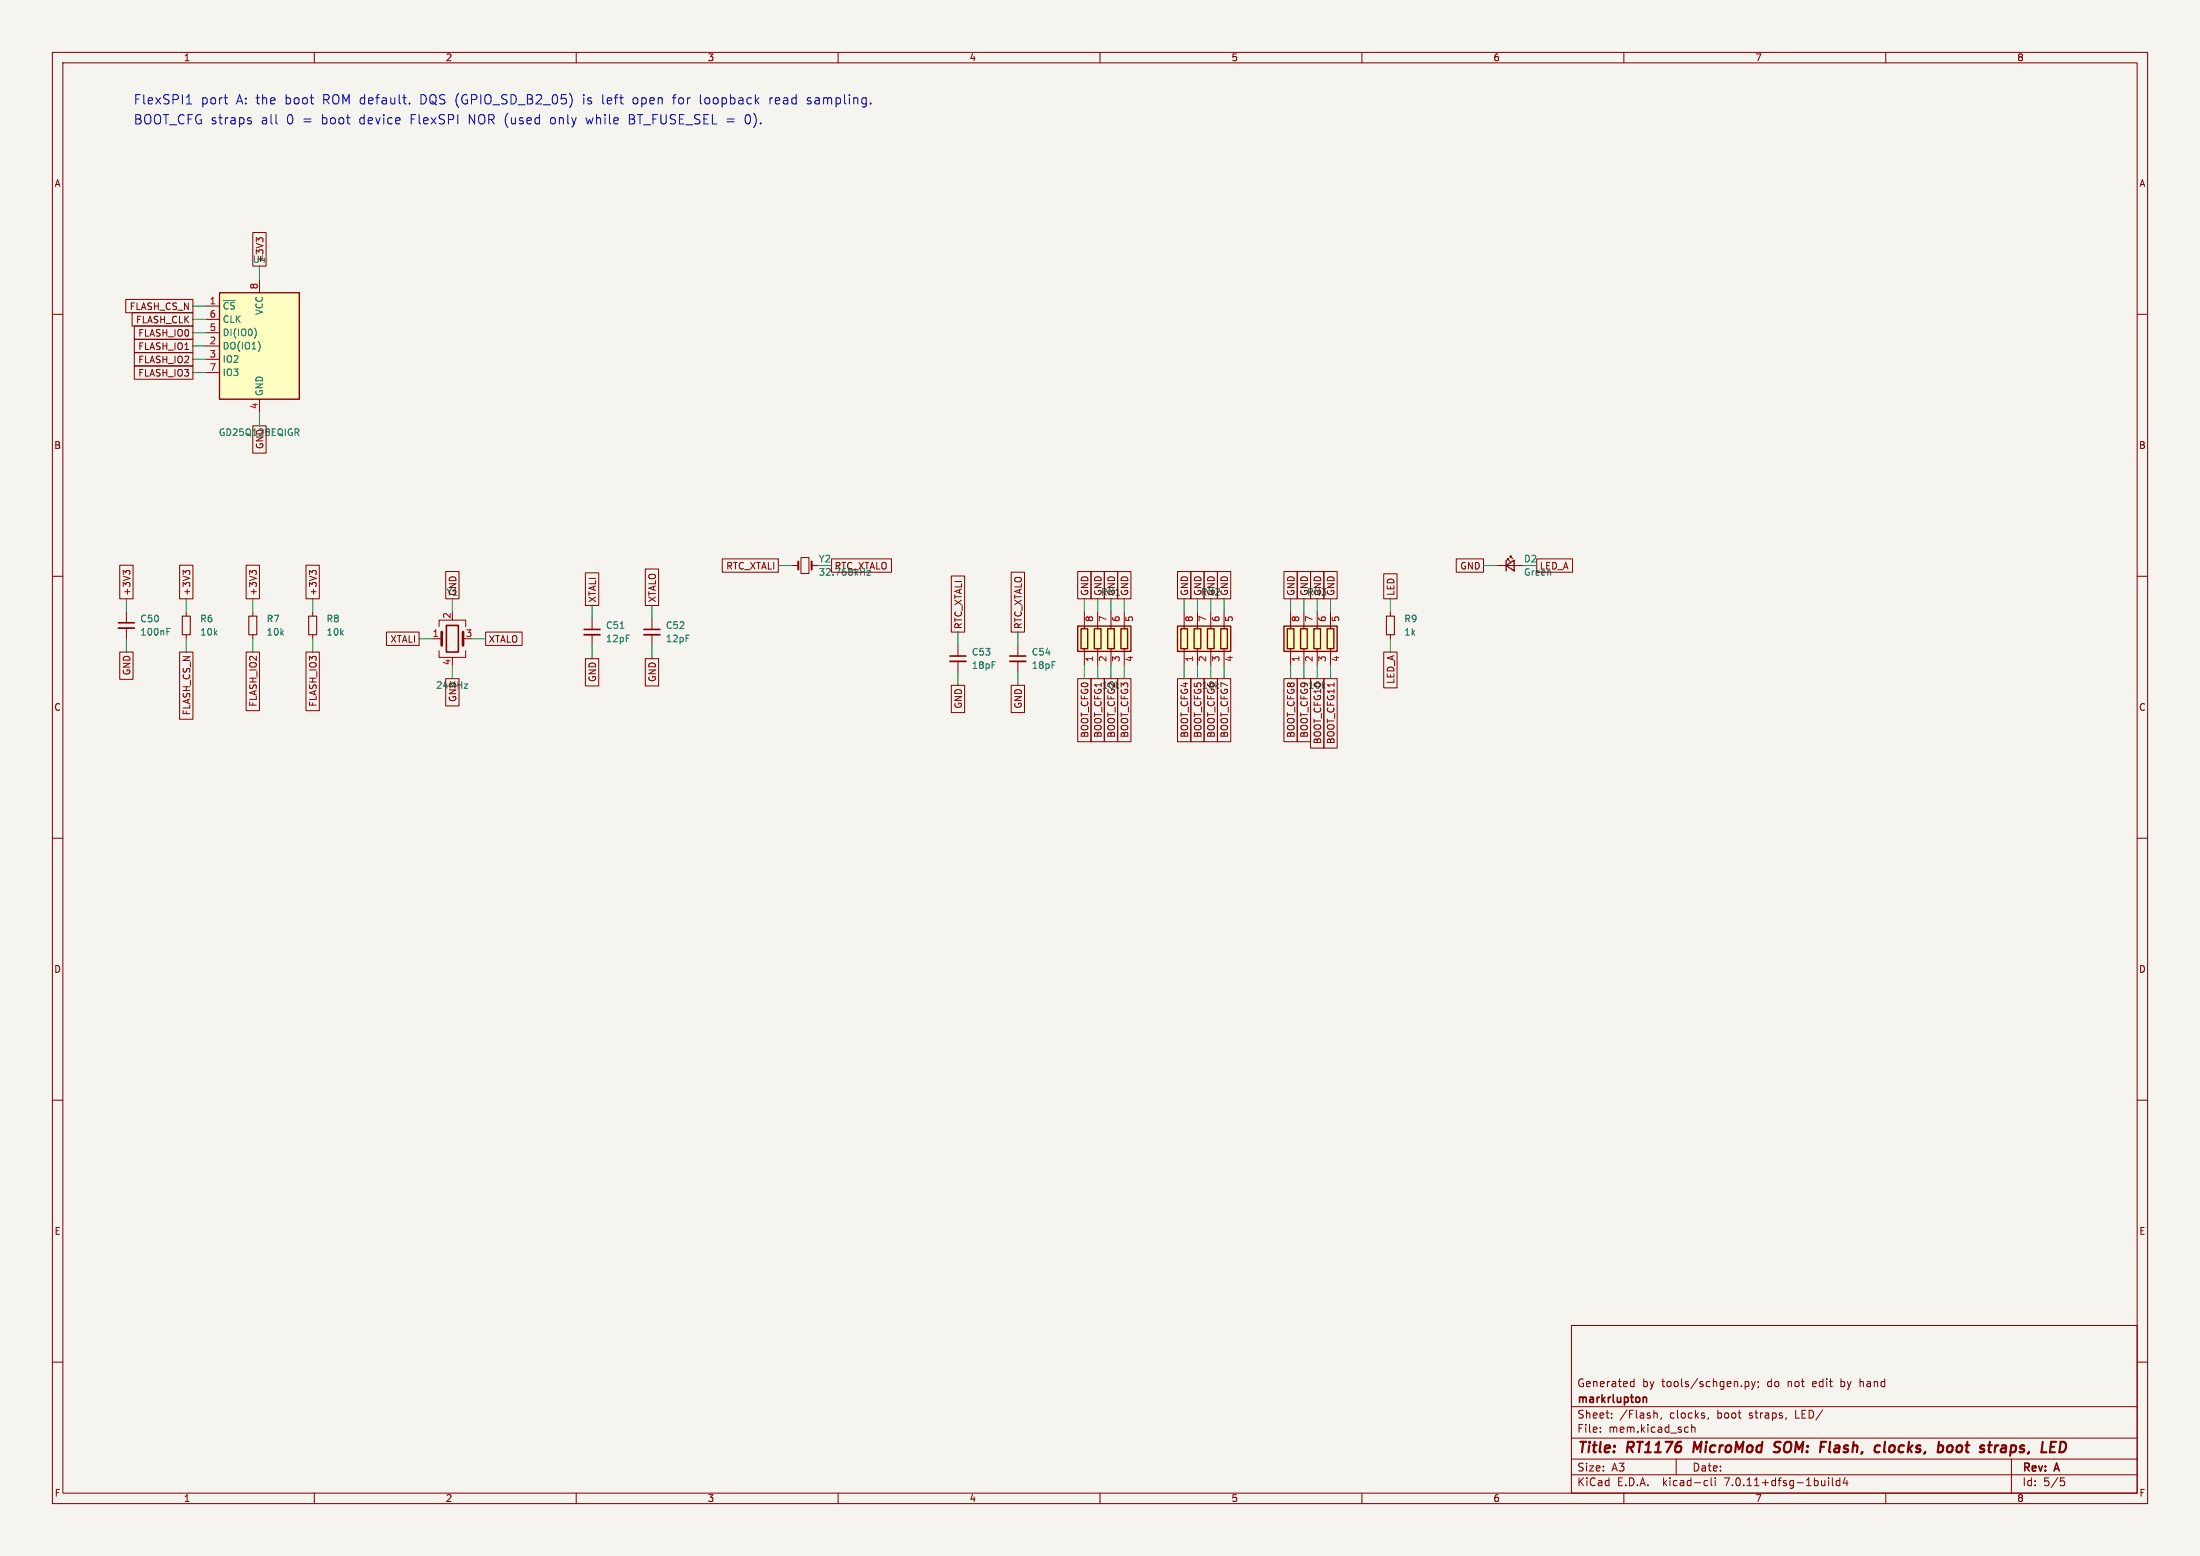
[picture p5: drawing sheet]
(kicad_sch (version 20230121) (generator eeschema)
 (paper "A3")
 (title_block (title "RT1176 MicroMod SOM: Flash, clocks, boot straps, LED") (rev "A") (company "markrlupton") (comment 1 "Generated by tools/schgen.py; do not edit by hand"))
 (lib_symbols
   (symbol "Device:C_Small" (pin_numbers hide) (pin_names (offset 0.254) hide) (in_bom yes) (on_board yes)
   (property "Reference" "C" (at 0.254 1.778 0) (effects (font (size 1.27 1.27)) (justify left)))
   (property "Value" "C_Small" (at 0.254 -2.032 0) (effects (font (size 1.27 1.27)) (justify left)))
   (property "Footprint" "" (at 0 0 0) (effects (font (size 1.27 1.27)) hide))
   (property "Datasheet" "~" (at 0 0 0) (effects (font (size 1.27 1.27)) hide))
   (symbol "C_Small_0_1"
    (polyline (pts (xy -1.524 -0.508) (xy 1.524 -0.508)) (stroke (width 0.3302) (type default)) (fill (type none)))
    (polyline (pts (xy -1.524 0.508) (xy 1.524 0.508)) (stroke (width 0.3048) (type default)) (fill (type none))))
   (symbol "C_Small_1_1"
    (pin passive line (at 0 2.54 270) (length 2.032) (name "~" (effects (font (size 1.27 1.27)))) (number "1" (effects (font (size 1.27 1.27)))))
    (pin passive line (at 0 -2.54 90) (length 2.032) (name "~" (effects (font (size 1.27 1.27)))) (number "2" (effects (font (size 1.27 1.27)))))))
   (symbol "Device:Crystal_GND24" (pin_names (offset 1.016) hide) (in_bom yes) (on_board yes)
   (property "Reference" "Y" (at 3.175 5.08 0) (effects (font (size 1.27 1.27)) (justify left)))
   (property "Value" "Crystal_GND24" (at 3.175 3.175 0) (effects (font (size 1.27 1.27)) (justify left)))
   (property "Footprint" "" (at 0 0 0) (effects (font (size 1.27 1.27)) hide))
   (property "Datasheet" "~" (at 0 0 0) (effects (font (size 1.27 1.27)) hide))
   (symbol "Crystal_GND24_0_1"
    (rectangle (start -1.143 2.54) (end 1.143 -2.54) (stroke (width 0.3048) (type default)) (fill (type none)))
    (polyline (pts (xy -2.54 0) (xy -2.032 0)) (stroke (width 0) (type default)) (fill (type none)))
    (polyline (pts (xy -2.032 -1.27) (xy -2.032 1.27)) (stroke (width 0.508) (type default)) (fill (type none)))
    (polyline (pts (xy 0 -3.81) (xy 0 -3.556)) (stroke (width 0) (type default)) (fill (type none)))
    (polyline (pts (xy 0 3.556) (xy 0 3.81)) (stroke (width 0) (type default)) (fill (type none)))
    (polyline (pts (xy 2.032 -1.27) (xy 2.032 1.27)) (stroke (width 0.508) (type default)) (fill (type none)))
    (polyline (pts (xy 2.032 0) (xy 2.54 0)) (stroke (width 0) (type default)) (fill (type none)))
    (polyline (pts (xy -2.54 -2.286) (xy -2.54 -3.556) (xy 2.54 -3.556) (xy 2.54 -2.286)) (stroke (width 0) (type default)) (fill (type none)))
    (polyline (pts (xy -2.54 2.286) (xy -2.54 3.556) (xy 2.54 3.556) (xy 2.54 2.286)) (stroke (width 0) (type default)) (fill (type none))))
   (symbol "Crystal_GND24_1_1"
    (pin passive line (at -3.81 0 0) (length 1.27) (name "1" (effects (font (size 1.27 1.27)))) (number "1" (effects (font (size 1.27 1.27)))))
    (pin passive line (at 0 5.08 270) (length 1.27) (name "2" (effects (font (size 1.27 1.27)))) (number "2" (effects (font (size 1.27 1.27)))))
    (pin passive line (at 3.81 0 180) (length 1.27) (name "3" (effects (font (size 1.27 1.27)))) (number "3" (effects (font (size 1.27 1.27)))))
    (pin passive line (at 0 -5.08 90) (length 1.27) (name "4" (effects (font (size 1.27 1.27)))) (number "4" (effects (font (size 1.27 1.27)))))))
   (symbol "Device:Crystal_Small" (pin_numbers hide) (pin_names (offset 1.016) hide) (in_bom yes) (on_board yes)
   (property "Reference" "Y" (at 0 2.54 0) (effects (font (size 1.27 1.27))))
   (property "Value" "Crystal_Small" (at 0 -2.54 0) (effects (font (size 1.27 1.27))))
   (property "Footprint" "" (at 0 0 0) (effects (font (size 1.27 1.27)) hide))
   (property "Datasheet" "~" (at 0 0 0) (effects (font (size 1.27 1.27)) hide))
   (symbol "Crystal_Small_0_1"
    (rectangle (start -0.762 -1.524) (end 0.762 1.524) (stroke (width 0) (type default)) (fill (type none)))
    (polyline (pts (xy -1.27 -0.762) (xy -1.27 0.762)) (stroke (width 0.381) (type default)) (fill (type none)))
    (polyline (pts (xy 1.27 -0.762) (xy 1.27 0.762)) (stroke (width 0.381) (type default)) (fill (type none))))
   (symbol "Crystal_Small_1_1"
    (pin passive line (at -2.54 0 0) (length 1.27) (name "1" (effects (font (size 1.27 1.27)))) (number "1" (effects (font (size 1.27 1.27)))))
    (pin passive line (at 2.54 0 180) (length 1.27) (name "2" (effects (font (size 1.27 1.27)))) (number "2" (effects (font (size 1.27 1.27)))))))
   (symbol "Device:LED_Small" (pin_numbers hide) (pin_names (offset 0.254) hide) (in_bom yes) (on_board yes)
   (property "Reference" "D" (at -1.27 3.175 0) (effects (font (size 1.27 1.27)) (justify left)))
   (property "Value" "LED_Small" (at -4.445 -2.54 0) (effects (font (size 1.27 1.27)) (justify left)))
   (property "Footprint" "" (at 0 0 90) (effects (font (size 1.27 1.27)) hide))
   (property "Datasheet" "~" (at 0 0 90) (effects (font (size 1.27 1.27)) hide))
   (symbol "LED_Small_0_1"
    (polyline (pts (xy -0.762 -1.016) (xy -0.762 1.016)) (stroke (width 0.254) (type default)) (fill (type none)))
    (polyline (pts (xy 1.016 0) (xy -0.762 0)) (stroke (width 0) (type default)) (fill (type none)))
    (polyline (pts (xy 0.762 -1.016) (xy -0.762 0) (xy 0.762 1.016) (xy 0.762 -1.016)) (stroke (width 0.254) (type default)) (fill (type none)))
    (polyline (pts (xy 0 0.762) (xy -0.508 1.27) (xy -0.254 1.27) (xy -0.508 1.27) (xy -0.508 1.016)) (stroke (width 0) (type default)) (fill (type none)))
    (polyline (pts (xy 0.508 1.27) (xy 0 1.778) (xy 0.254 1.778) (xy 0 1.778) (xy 0 1.524)) (stroke (width 0) (type default)) (fill (type none))))
   (symbol "LED_Small_1_1"
    (pin passive line (at -2.54 0 0) (length 1.778) (name "K" (effects (font (size 1.27 1.27)))) (number "1" (effects (font (size 1.27 1.27)))))
    (pin passive line (at 2.54 0 180) (length 1.778) (name "A" (effects (font (size 1.27 1.27)))) (number "2" (effects (font (size 1.27 1.27)))))))
   (symbol "Device:R_Pack04" (pin_names (offset 0) hide) (in_bom yes) (on_board yes)
   (property "Reference" "RN" (at -7.62 0 90) (effects (font (size 1.27 1.27))))
   (property "Value" "R_Pack04" (at 5.08 0 90) (effects (font (size 1.27 1.27))))
   (property "Footprint" "" (at 6.985 0 90) (effects (font (size 1.27 1.27)) hide))
   (property "Datasheet" "~" (at 0 0 0) (effects (font (size 1.27 1.27)) hide))
   (symbol "R_Pack04_0_1"
    (rectangle (start -6.35 -2.413) (end 3.81 2.413) (stroke (width 0.254) (type default)) (fill (type background)))
    (rectangle (start -5.715 1.905) (end -4.445 -1.905) (stroke (width 0.254) (type default)) (fill (type none)))
    (rectangle (start -3.175 1.905) (end -1.905 -1.905) (stroke (width 0.254) (type default)) (fill (type none)))
    (rectangle (start -0.635 1.905) (end 0.635 -1.905) (stroke (width 0.254) (type default)) (fill (type none)))
    (polyline (pts (xy -5.08 -2.54) (xy -5.08 -1.905)) (stroke (width 0) (type default)) (fill (type none)))
    (polyline (pts (xy -5.08 1.905) (xy -5.08 2.54)) (stroke (width 0) (type default)) (fill (type none)))
    (polyline (pts (xy -2.54 -2.54) (xy -2.54 -1.905)) (stroke (width 0) (type default)) (fill (type none)))
    (polyline (pts (xy -2.54 1.905) (xy -2.54 2.54)) (stroke (width 0) (type default)) (fill (type none)))
    (polyline (pts (xy 0 -2.54) (xy 0 -1.905)) (stroke (width 0) (type default)) (fill (type none)))
    (polyline (pts (xy 0 1.905) (xy 0 2.54)) (stroke (width 0) (type default)) (fill (type none)))
    (polyline (pts (xy 2.54 -2.54) (xy 2.54 -1.905)) (stroke (width 0) (type default)) (fill (type none)))
    (polyline (pts (xy 2.54 1.905) (xy 2.54 2.54)) (stroke (width 0) (type default)) (fill (type none)))
    (rectangle (start 1.905 1.905) (end 3.175 -1.905) (stroke (width 0.254) (type default)) (fill (type none))))
   (symbol "R_Pack04_1_1"
    (pin passive line (at -5.08 -5.08 90) (length 2.54) (name "R1.1" (effects (font (size 1.27 1.27)))) (number "1" (effects (font (size 1.27 1.27)))))
    (pin passive line (at -2.54 -5.08 90) (length 2.54) (name "R2.1" (effects (font (size 1.27 1.27)))) (number "2" (effects (font (size 1.27 1.27)))))
    (pin passive line (at 0 -5.08 90) (length 2.54) (name "R3.1" (effects (font (size 1.27 1.27)))) (number "3" (effects (font (size 1.27 1.27)))))
    (pin passive line (at 2.54 -5.08 90) (length 2.54) (name "R4.1" (effects (font (size 1.27 1.27)))) (number "4" (effects (font (size 1.27 1.27)))))
    (pin passive line (at 2.54 5.08 270) (length 2.54) (name "R4.2" (effects (font (size 1.27 1.27)))) (number "5" (effects (font (size 1.27 1.27)))))
    (pin passive line (at 0 5.08 270) (length 2.54) (name "R3.2" (effects (font (size 1.27 1.27)))) (number "6" (effects (font (size 1.27 1.27)))))
    (pin passive line (at -2.54 5.08 270) (length 2.54) (name "R2.2" (effects (font (size 1.27 1.27)))) (number "7" (effects (font (size 1.27 1.27)))))
    (pin passive line (at -5.08 5.08 270) (length 2.54) (name "R1.2" (effects (font (size 1.27 1.27)))) (number "8" (effects (font (size 1.27 1.27)))))))
   (symbol "Device:R_Small" (pin_numbers hide) (pin_names (offset 0.254) hide) (in_bom yes) (on_board yes)
   (property "Reference" "R" (at 0.762 0.508 0) (effects (font (size 1.27 1.27)) (justify left)))
   (property "Value" "R_Small" (at 0.762 -1.016 0) (effects (font (size 1.27 1.27)) (justify left)))
   (property "Footprint" "" (at 0 0 0) (effects (font (size 1.27 1.27)) hide))
   (property "Datasheet" "~" (at 0 0 0) (effects (font (size 1.27 1.27)) hide))
   (symbol "R_Small_0_1"
    (rectangle (start -0.762 1.778) (end 0.762 -1.778) (stroke (width 0.2032) (type default)) (fill (type none))))
   (symbol "R_Small_1_1"
    (pin passive line (at 0 2.54 270) (length 0.762) (name "~" (effects (font (size 1.27 1.27)))) (number "1" (effects (font (size 1.27 1.27)))))
    (pin passive line (at 0 -2.54 90) (length 0.762) (name "~" (effects (font (size 1.27 1.27)))) (number "2" (effects (font (size 1.27 1.27)))))))
   (symbol "Memory_Flash:W25Q32JVSS" (in_bom yes) (on_board yes)
   (property "Reference" "U" (at -6.35 11.43 0) (effects (font (size 1.27 1.27))))
   (property "Value" "W25Q32JVSS" (at 7.62 11.43 0) (effects (font (size 1.27 1.27))))
   (property "Footprint" "Package_SO:SOIC-8_5.23x5.23mm_P1.27mm" (at 0 0 0) (effects (font (size 1.27 1.27)) hide))
   (property "Datasheet" "http://www.winbond.com/resource-files/w25q32jv%20revg%2003272018%20plus.pdf" (at 0 0 0) (effects (font (size 1.27 1.27)) hide))
   (symbol "W25Q32JVSS_0_1"
    (rectangle (start -7.62 10.16) (end 7.62 -10.16) (stroke (width 0.254) (type default)) (fill (type background))))
   (symbol "W25Q32JVSS_1_1"
    (pin input line (at -10.16 7.62 0) (length 2.54) (name "~{CS}" (effects (font (size 1.27 1.27)))) (number "1" (effects (font (size 1.27 1.27)))))
    (pin bidirectional line (at -10.16 0 0) (length 2.54) (name "DO(IO1)" (effects (font (size 1.27 1.27)))) (number "2" (effects (font (size 1.27 1.27)))))
    (pin bidirectional line (at -10.16 -2.54 0) (length 2.54) (name "IO2" (effects (font (size 1.27 1.27)))) (number "3" (effects (font (size 1.27 1.27)))))
    (pin power_in line (at 0 -12.7 90) (length 2.54) (name "GND" (effects (font (size 1.27 1.27)))) (number "4" (effects (font (size 1.27 1.27)))))
    (pin bidirectional line (at -10.16 2.54 0) (length 2.54) (name "DI(IO0)" (effects (font (size 1.27 1.27)))) (number "5" (effects (font (size 1.27 1.27)))))
    (pin input line (at -10.16 5.08 0) (length 2.54) (name "CLK" (effects (font (size 1.27 1.27)))) (number "6" (effects (font (size 1.27 1.27)))))
    (pin bidirectional line (at -10.16 -5.08 0) (length 2.54) (name "IO3" (effects (font (size 1.27 1.27)))) (number "7" (effects (font (size 1.27 1.27)))))
    (pin power_in line (at 0 12.7 270) (length 2.54) (name "VCC" (effects (font (size 1.27 1.27)))) (number "8" (effects (font (size 1.27 1.27))))))))
 (text "FlexSPI1 port A: the boot ROM default. DQS (GPIO_SD_B2_05) is left open for loopback read sampling." (at 25.4 20.32 0) (effects (font (size 1.778 1.778)) (justify left bottom)))
 (text "BOOT_CFG straps all 0 = boot device FlexSPI NOR (used only while BT_FUSE_SEL = 0)." (at 25.4 24.13 0) (effects (font (size 1.778 1.778)) (justify left bottom)))
 (symbol (lib_id "Memory_Flash:W25Q32JVSS") (at 49.53 66.04 0) (unit 1) (in_bom yes) (on_board yes) (dnp no)
  (property "Reference" "U4" (at 49.53 49.53 0) (effects (font (size 1.27 1.27))))
  (property "Value" "GD25Q128EQIGR" (at 49.53 82.55 0) (effects (font (size 1.27 1.27))))
  (property "Footprint" "rt1176-som:USON-8-1EP_4x4mm_P0.8mm_EP2.3x3mm_GigaDevice" (at 49.53 66.04 0) (effects (font (size 1.27 1.27)) hide))
  (property "Datasheet" "" (at 49.53 66.04 0) (effects (font (size 1.27 1.27)) hide))
  (property "MPN" "GD25Q128EQIGR" (at 49.53 66.04 0) (effects (font (size 1.27 1.27)) hide))
  (property "Note" "16 MB QSPI NOR, USON-8 4x4 (footprint from DS-00480 rev 1.4; EP to GND). QE defaults to 0: WP#/HOLD# pulled up; set QE for quad reads. Not at LCSC: global sourcing" (at 49.53 66.04 0) (effects (font (size 1.27 1.27)) hide)) (pin "1") (pin "2") (pin "3") (pin "4") (pin "5") (pin "6") (pin "7") (pin "8"))
 (wire (pts (xy 39.37 58.42) (xy 36.83 58.42)) (stroke (width 0) (type default)))
 (global_label "FLASH_CS_N" (shape passive) (at 36.83 58.42 180) (fields_autoplaced) (effects (font (size 1.27 1.27)) (justify right)) (property "Intersheetrefs" "${INTERSHEET_REFS}" (at 36.83 58.42 0) (effects (font (size 1.27 1.27)) hide)))
 (wire (pts (xy 39.37 66.04) (xy 36.83 66.04)) (stroke (width 0) (type default)))
 (global_label "FLASH_IO1" (shape passive) (at 36.83 66.04 180) (fields_autoplaced) (effects (font (size 1.27 1.27)) (justify right)) (property "Intersheetrefs" "${INTERSHEET_REFS}" (at 36.83 66.04 0) (effects (font (size 1.27 1.27)) hide)))
 (wire (pts (xy 39.37 68.58) (xy 36.83 68.58)) (stroke (width 0) (type default)))
 (global_label "FLASH_IO2" (shape passive) (at 36.83 68.58 180) (fields_autoplaced) (effects (font (size 1.27 1.27)) (justify right)) (property "Intersheetrefs" "${INTERSHEET_REFS}" (at 36.83 68.58 0) (effects (font (size 1.27 1.27)) hide)))
 (wire (pts (xy 49.53 78.74) (xy 49.53 81.28)) (stroke (width 0) (type default)))
 (global_label "GND" (shape passive) (at 49.53 81.28 270) (fields_autoplaced) (effects (font (size 1.27 1.27)) (justify right)) (property "Intersheetrefs" "${INTERSHEET_REFS}" (at 49.53 81.28 0) (effects (font (size 1.27 1.27)) hide)))
 (wire (pts (xy 39.37 63.5) (xy 36.83 63.5)) (stroke (width 0) (type default)))
 (global_label "FLASH_IO0" (shape passive) (at 36.83 63.5 180) (fields_autoplaced) (effects (font (size 1.27 1.27)) (justify right)) (property "Intersheetrefs" "${INTERSHEET_REFS}" (at 36.83 63.5 0) (effects (font (size 1.27 1.27)) hide)))
 (wire (pts (xy 39.37 60.96) (xy 36.83 60.96)) (stroke (width 0) (type default)))
 (global_label "FLASH_CLK" (shape passive) (at 36.83 60.96 180) (fields_autoplaced) (effects (font (size 1.27 1.27)) (justify right)) (property "Intersheetrefs" "${INTERSHEET_REFS}" (at 36.83 60.96 0) (effects (font (size 1.27 1.27)) hide)))
 (wire (pts (xy 39.37 71.12) (xy 36.83 71.12)) (stroke (width 0) (type default)))
 (global_label "FLASH_IO3" (shape passive) (at 36.83 71.12 180) (fields_autoplaced) (effects (font (size 1.27 1.27)) (justify right)) (property "Intersheetrefs" "${INTERSHEET_REFS}" (at 36.83 71.12 0) (effects (font (size 1.27 1.27)) hide)))
 (wire (pts (xy 49.53 53.34) (xy 49.53 50.8)) (stroke (width 0) (type default)))
 (global_label "+3V3" (shape passive) (at 49.53 50.8 90) (fields_autoplaced) (effects (font (size 1.27 1.27)) (justify left)) (property "Intersheetrefs" "${INTERSHEET_REFS}" (at 49.53 50.8 0) (effects (font (size 1.27 1.27)) hide)))
 (symbol (lib_id "Device:C_Small") (at 24.13 119.38 0) (unit 1) (in_bom yes) (on_board yes) (dnp no)
  (property "Reference" "C50" (at 26.67 118.11 0) (effects (font (size 1.27 1.27)) (justify left)))
  (property "Value" "100nF" (at 26.67 120.65 0) (effects (font (size 1.27 1.27)) (justify left)))
  (property "Footprint" "Capacitor_SMD:C_0603_1608Metric" (at 24.13 119.38 0) (effects (font (size 1.27 1.27)) hide))
  (property "Datasheet" "" (at 24.13 119.38 0) (effects (font (size 1.27 1.27)) hide))
  (property "Note" "U4 bypass" (at 24.13 119.38 0) (effects (font (size 1.27 1.27)) hide)) (pin "1") (pin "2"))
 (wire (pts (xy 24.13 116.84) (xy 24.13 114.3)) (stroke (width 0) (type default)))
 (global_label "+3V3" (shape passive) (at 24.13 114.3 90) (fields_autoplaced) (effects (font (size 1.27 1.27)) (justify left)) (property "Intersheetrefs" "${INTERSHEET_REFS}" (at 24.13 114.3 0) (effects (font (size 1.27 1.27)) hide)))
 (wire (pts (xy 24.13 121.92) (xy 24.13 124.46)) (stroke (width 0) (type default)))
 (global_label "GND" (shape passive) (at 24.13 124.46 270) (fields_autoplaced) (effects (font (size 1.27 1.27)) (justify right)) (property "Intersheetrefs" "${INTERSHEET_REFS}" (at 24.13 124.46 0) (effects (font (size 1.27 1.27)) hide)))
 (symbol (lib_id "Device:R_Small") (at 35.56 119.38 0) (unit 1) (in_bom yes) (on_board yes) (dnp no)
  (property "Reference" "R6" (at 38.1 118.11 0) (effects (font (size 1.27 1.27)) (justify left)))
  (property "Value" "10k" (at 38.1 120.65 0) (effects (font (size 1.27 1.27)) (justify left)))
  (property "Footprint" "Resistor_SMD:R_0603_1608Metric" (at 35.56 119.38 0) (effects (font (size 1.27 1.27)) hide))
  (property "Datasheet" "" (at 35.56 119.38 0) (effects (font (size 1.27 1.27)) hide)) (pin "1") (pin "2"))
 (wire (pts (xy 35.56 116.84) (xy 35.56 114.3)) (stroke (width 0) (type default)))
 (global_label "+3V3" (shape passive) (at 35.56 114.3 90) (fields_autoplaced) (effects (font (size 1.27 1.27)) (justify left)) (property "Intersheetrefs" "${INTERSHEET_REFS}" (at 35.56 114.3 0) (effects (font (size 1.27 1.27)) hide)))
 (wire (pts (xy 35.56 121.92) (xy 35.56 124.46)) (stroke (width 0) (type default)))
 (global_label "FLASH_CS_N" (shape passive) (at 35.56 124.46 270) (fields_autoplaced) (effects (font (size 1.27 1.27)) (justify right)) (property "Intersheetrefs" "${INTERSHEET_REFS}" (at 35.56 124.46 0) (effects (font (size 1.27 1.27)) hide)))
 (symbol (lib_id "Device:R_Small") (at 48.26 119.38 0) (unit 1) (in_bom yes) (on_board yes) (dnp no)
  (property "Reference" "R7" (at 50.8 118.11 0) (effects (font (size 1.27 1.27)) (justify left)))
  (property "Value" "10k" (at 50.8 120.65 0) (effects (font (size 1.27 1.27)) (justify left)))
  (property "Footprint" "Resistor_SMD:R_0603_1608Metric" (at 48.26 119.38 0) (effects (font (size 1.27 1.27)) hide))
  (property "Datasheet" "" (at 48.26 119.38 0) (effects (font (size 1.27 1.27)) hide)) (pin "1") (pin "2"))
 (wire (pts (xy 48.26 116.84) (xy 48.26 114.3)) (stroke (width 0) (type default)))
 (global_label "+3V3" (shape passive) (at 48.26 114.3 90) (fields_autoplaced) (effects (font (size 1.27 1.27)) (justify left)) (property "Intersheetrefs" "${INTERSHEET_REFS}" (at 48.26 114.3 0) (effects (font (size 1.27 1.27)) hide)))
 (wire (pts (xy 48.26 121.92) (xy 48.26 124.46)) (stroke (width 0) (type default)))
 (global_label "FLASH_IO2" (shape passive) (at 48.26 124.46 270) (fields_autoplaced) (effects (font (size 1.27 1.27)) (justify right)) (property "Intersheetrefs" "${INTERSHEET_REFS}" (at 48.26 124.46 0) (effects (font (size 1.27 1.27)) hide)))
 (symbol (lib_id "Device:R_Small") (at 59.69 119.38 0) (unit 1) (in_bom yes) (on_board yes) (dnp no)
  (property "Reference" "R8" (at 62.23 118.11 0) (effects (font (size 1.27 1.27)) (justify left)))
  (property "Value" "10k" (at 62.23 120.65 0) (effects (font (size 1.27 1.27)) (justify left)))
  (property "Footprint" "Resistor_SMD:R_0603_1608Metric" (at 59.69 119.38 0) (effects (font (size 1.27 1.27)) hide))
  (property "Datasheet" "" (at 59.69 119.38 0) (effects (font (size 1.27 1.27)) hide)) (pin "1") (pin "2"))
 (wire (pts (xy 59.69 116.84) (xy 59.69 114.3)) (stroke (width 0) (type default)))
 (global_label "+3V3" (shape passive) (at 59.69 114.3 90) (fields_autoplaced) (effects (font (size 1.27 1.27)) (justify left)) (property "Intersheetrefs" "${INTERSHEET_REFS}" (at 59.69 114.3 0) (effects (font (size 1.27 1.27)) hide)))
 (wire (pts (xy 59.69 121.92) (xy 59.69 124.46)) (stroke (width 0) (type default)))
 (global_label "FLASH_IO3" (shape passive) (at 59.69 124.46 270) (fields_autoplaced) (effects (font (size 1.27 1.27)) (justify right)) (property "Intersheetrefs" "${INTERSHEET_REFS}" (at 59.69 124.46 0) (effects (font (size 1.27 1.27)) hide)))
 (symbol (lib_id "Device:Crystal_GND24") (at 86.36 121.92 0) (unit 1) (in_bom yes) (on_board yes) (dnp no)
  (property "Reference" "Y1" (at 86.36 113.03 0) (effects (font (size 1.27 1.27))))
  (property "Value" "24MHz" (at 86.36 130.81 0) (effects (font (size 1.27 1.27))))
  (property "Footprint" "Crystal:Crystal_SMD_2016-4Pin_2.0x1.6mm" (at 86.36 121.92 0) (effects (font (size 1.27 1.27)) hide))
  (property "Datasheet" "" (at 86.36 121.92 0) (effects (font (size 1.27 1.27)) hide))
  (property "Note" "24 MHz, CL to match C load caps" (at 86.36 121.92 0) (effects (font (size 1.27 1.27)) hide)) (pin "1") (pin "2") (pin "3") (pin "4"))
 (wire (pts (xy 82.55 121.92) (xy 80.01 121.92)) (stroke (width 0) (type default)))
 (global_label "XTALI" (shape passive) (at 80.01 121.92 180) (fields_autoplaced) (effects (font (size 1.27 1.27)) (justify right)) (property "Intersheetrefs" "${INTERSHEET_REFS}" (at 80.01 121.92 0) (effects (font (size 1.27 1.27)) hide)))
 (wire (pts (xy 86.36 116.84) (xy 86.36 114.3)) (stroke (width 0) (type default)))
 (global_label "GND" (shape passive) (at 86.36 114.3 90) (fields_autoplaced) (effects (font (size 1.27 1.27)) (justify left)) (property "Intersheetrefs" "${INTERSHEET_REFS}" (at 86.36 114.3 0) (effects (font (size 1.27 1.27)) hide)))
 (wire (pts (xy 90.17 121.92) (xy 92.71 121.92)) (stroke (width 0) (type default)))
 (global_label "XTALO" (shape passive) (at 92.71 121.92 0) (fields_autoplaced) (effects (font (size 1.27 1.27)) (justify left)) (property "Intersheetrefs" "${INTERSHEET_REFS}" (at 92.71 121.92 0) (effects (font (size 1.27 1.27)) hide)))
 (wire (pts (xy 86.36 127.0) (xy 86.36 129.54)) (stroke (width 0) (type default)))
 (global_label "GND" (shape passive) (at 86.36 129.54 270) (fields_autoplaced) (effects (font (size 1.27 1.27)) (justify right)) (property "Intersheetrefs" "${INTERSHEET_REFS}" (at 86.36 129.54 0) (effects (font (size 1.27 1.27)) hide)))
 (symbol (lib_id "Device:C_Small") (at 113.03 120.65 0) (unit 1) (in_bom yes) (on_board yes) (dnp no)
  (property "Reference" "C51" (at 115.57 119.38 0) (effects (font (size 1.27 1.27)) (justify left)))
  (property "Value" "12pF" (at 115.57 121.92 0) (effects (font (size 1.27 1.27)) (justify left)))
  (property "Footprint" "Capacitor_SMD:C_0603_1608Metric" (at 113.03 120.65 0) (effects (font (size 1.27 1.27)) hide))
  (property "Datasheet" "" (at 113.03 120.65 0) (effects (font (size 1.27 1.27)) hide))
  (property "Note" "24 MHz load (set from crystal CL)" (at 113.03 120.65 0) (effects (font (size 1.27 1.27)) hide)) (pin "1") (pin "2"))
 (wire (pts (xy 113.03 118.11) (xy 113.03 115.57)) (stroke (width 0) (type default)))
 (global_label "XTALI" (shape passive) (at 113.03 115.57 90) (fields_autoplaced) (effects (font (size 1.27 1.27)) (justify left)) (property "Intersheetrefs" "${INTERSHEET_REFS}" (at 113.03 115.57 0) (effects (font (size 1.27 1.27)) hide)))
 (wire (pts (xy 113.03 123.19) (xy 113.03 125.73)) (stroke (width 0) (type default)))
 (global_label "GND" (shape passive) (at 113.03 125.73 270) (fields_autoplaced) (effects (font (size 1.27 1.27)) (justify right)) (property "Intersheetrefs" "${INTERSHEET_REFS}" (at 113.03 125.73 0) (effects (font (size 1.27 1.27)) hide)))
 (symbol (lib_id "Device:C_Small") (at 124.46 120.65 0) (unit 1) (in_bom yes) (on_board yes) (dnp no)
  (property "Reference" "C52" (at 127.0 119.38 0) (effects (font (size 1.27 1.27)) (justify left)))
  (property "Value" "12pF" (at 127.0 121.92 0) (effects (font (size 1.27 1.27)) (justify left)))
  (property "Footprint" "Capacitor_SMD:C_0603_1608Metric" (at 124.46 120.65 0) (effects (font (size 1.27 1.27)) hide))
  (property "Datasheet" "" (at 124.46 120.65 0) (effects (font (size 1.27 1.27)) hide))
  (property "Note" "24 MHz load" (at 124.46 120.65 0) (effects (font (size 1.27 1.27)) hide)) (pin "1") (pin "2"))
 (wire (pts (xy 124.46 118.11) (xy 124.46 115.57)) (stroke (width 0) (type default)))
 (global_label "XTALO" (shape passive) (at 124.46 115.57 90) (fields_autoplaced) (effects (font (size 1.27 1.27)) (justify left)) (property "Intersheetrefs" "${INTERSHEET_REFS}" (at 124.46 115.57 0) (effects (font (size 1.27 1.27)) hide)))
 (wire (pts (xy 124.46 123.19) (xy 124.46 125.73)) (stroke (width 0) (type default)))
 (global_label "GND" (shape passive) (at 124.46 125.73 270) (fields_autoplaced) (effects (font (size 1.27 1.27)) (justify right)) (property "Intersheetrefs" "${INTERSHEET_REFS}" (at 124.46 125.73 0) (effects (font (size 1.27 1.27)) hide)))
 (symbol (lib_id "Device:Crystal_Small") (at 153.67 107.95 0) (unit 1) (in_bom yes) (on_board yes) (dnp no)
  (property "Reference" "Y2" (at 156.21 106.68 0) (effects (font (size 1.27 1.27)) (justify left)))
  (property "Value" "32.768kHz" (at 156.21 109.22 0) (effects (font (size 1.27 1.27)) (justify left)))
  (property "Footprint" "Crystal:Crystal_SMD_3215-2Pin_3.2x1.5mm" (at 153.67 107.95 0) (effects (font (size 1.27 1.27)) hide))
  (property "Datasheet" "" (at 153.67 107.95 0) (effects (font (size 1.27 1.27)) hide))
  (property "LCSC" "C32346" (at 153.67 107.95 0) (effects (font (size 1.27 1.27)) hide))
  (property "MPN" "Q13FC1350000400" (at 153.67 107.95 0) (effects (font (size 1.27 1.27)) hide))
  (property "Note" "FC-135, CL 12.5 pF" (at 153.67 107.95 0) (effects (font (size 1.27 1.27)) hide)) (pin "1") (pin "2"))
 (wire (pts (xy 151.13 107.95) (xy 148.59 107.95)) (stroke (width 0) (type default)))
 (global_label "RTC_XTALI" (shape passive) (at 148.59 107.95 180) (fields_autoplaced) (effects (font (size 1.27 1.27)) (justify right)) (property "Intersheetrefs" "${INTERSHEET_REFS}" (at 148.59 107.95 0) (effects (font (size 1.27 1.27)) hide)))
 (wire (pts (xy 156.21 107.95) (xy 158.75 107.95)) (stroke (width 0) (type default)))
 (global_label "RTC_XTALO" (shape passive) (at 158.75 107.95 0) (fields_autoplaced) (effects (font (size 1.27 1.27)) (justify left)) (property "Intersheetrefs" "${INTERSHEET_REFS}" (at 158.75 107.95 0) (effects (font (size 1.27 1.27)) hide)))
 (symbol (lib_id "Device:C_Small") (at 182.88 125.73 0) (unit 1) (in_bom yes) (on_board yes) (dnp no)
  (property "Reference" "C53" (at 185.42 124.46 0) (effects (font (size 1.27 1.27)) (justify left)))
  (property "Value" "18pF" (at 185.42 127.0 0) (effects (font (size 1.27 1.27)) (justify left)))
  (property "Footprint" "Capacitor_SMD:C_0603_1608Metric" (at 182.88 125.73 0) (effects (font (size 1.27 1.27)) hide))
  (property "Datasheet" "" (at 182.88 125.73 0) (effects (font (size 1.27 1.27)) hide))
  (property "Note" "32k load" (at 182.88 125.73 0) (effects (font (size 1.27 1.27)) hide)) (pin "1") (pin "2"))
 (wire (pts (xy 182.88 123.19) (xy 182.88 120.65)) (stroke (width 0) (type default)))
 (global_label "RTC_XTALI" (shape passive) (at 182.88 120.65 90) (fields_autoplaced) (effects (font (size 1.27 1.27)) (justify left)) (property "Intersheetrefs" "${INTERSHEET_REFS}" (at 182.88 120.65 0) (effects (font (size 1.27 1.27)) hide)))
 (wire (pts (xy 182.88 128.27) (xy 182.88 130.81)) (stroke (width 0) (type default)))
 (global_label "GND" (shape passive) (at 182.88 130.81 270) (fields_autoplaced) (effects (font (size 1.27 1.27)) (justify right)) (property "Intersheetrefs" "${INTERSHEET_REFS}" (at 182.88 130.81 0) (effects (font (size 1.27 1.27)) hide)))
 (symbol (lib_id "Device:C_Small") (at 194.31 125.73 0) (unit 1) (in_bom yes) (on_board yes) (dnp no)
  (property "Reference" "C54" (at 196.85 124.46 0) (effects (font (size 1.27 1.27)) (justify left)))
  (property "Value" "18pF" (at 196.85 127.0 0) (effects (font (size 1.27 1.27)) (justify left)))
  (property "Footprint" "Capacitor_SMD:C_0603_1608Metric" (at 194.31 125.73 0) (effects (font (size 1.27 1.27)) hide))
  (property "Datasheet" "" (at 194.31 125.73 0) (effects (font (size 1.27 1.27)) hide))
  (property "Note" "32k load" (at 194.31 125.73 0) (effects (font (size 1.27 1.27)) hide)) (pin "1") (pin "2"))
 (wire (pts (xy 194.31 123.19) (xy 194.31 120.65)) (stroke (width 0) (type default)))
 (global_label "RTC_XTALO" (shape passive) (at 194.31 120.65 90) (fields_autoplaced) (effects (font (size 1.27 1.27)) (justify left)) (property "Intersheetrefs" "${INTERSHEET_REFS}" (at 194.31 120.65 0) (effects (font (size 1.27 1.27)) hide)))
 (wire (pts (xy 194.31 128.27) (xy 194.31 130.81)) (stroke (width 0) (type default)))
 (global_label "GND" (shape passive) (at 194.31 130.81 270) (fields_autoplaced) (effects (font (size 1.27 1.27)) (justify right)) (property "Intersheetrefs" "${INTERSHEET_REFS}" (at 194.31 130.81 0) (effects (font (size 1.27 1.27)) hide)))
 (symbol (lib_id "Device:R_Pack04") (at 212.09 121.92 0) (unit 1) (in_bom yes) (on_board yes) (dnp no)
  (property "Reference" "RN1" (at 212.09 113.03 0) (effects (font (size 1.27 1.27))))
  (property "Value" "10k" (at 212.09 130.81 0) (effects (font (size 1.27 1.27))))
  (property "Footprint" "Resistor_SMD:R_Array_Convex_4x0603" (at 212.09 121.92 0) (effects (font (size 1.27 1.27)) hide))
  (property "Datasheet" "" (at 212.09 121.92 0) (effects (font (size 1.27 1.27)) hide))
  (property "Note" "BOOT_CFG straps = 0: boot from FlexSPI1 NOR" (at 212.09 121.92 0) (effects (font (size 1.27 1.27)) hide)) (pin "1") (pin "2") (pin "3") (pin "4") (pin "5") (pin "6") (pin "7") (pin "8"))
 (wire (pts (xy 207.01 127.0) (xy 207.01 129.54)) (stroke (width 0) (type default)))
 (global_label "BOOT_CFG0" (shape passive) (at 207.01 129.54 270) (fields_autoplaced) (effects (font (size 1.27 1.27)) (justify right)) (property "Intersheetrefs" "${INTERSHEET_REFS}" (at 207.01 129.54 0) (effects (font (size 1.27 1.27)) hide)))
 (wire (pts (xy 209.55 127.0) (xy 209.55 129.54)) (stroke (width 0) (type default)))
 (global_label "BOOT_CFG1" (shape passive) (at 209.55 129.54 270) (fields_autoplaced) (effects (font (size 1.27 1.27)) (justify right)) (property "Intersheetrefs" "${INTERSHEET_REFS}" (at 209.55 129.54 0) (effects (font (size 1.27 1.27)) hide)))
 (wire (pts (xy 212.09 127.0) (xy 212.09 129.54)) (stroke (width 0) (type default)))
 (global_label "BOOT_CFG2" (shape passive) (at 212.09 129.54 270) (fields_autoplaced) (effects (font (size 1.27 1.27)) (justify right)) (property "Intersheetrefs" "${INTERSHEET_REFS}" (at 212.09 129.54 0) (effects (font (size 1.27 1.27)) hide)))
 (wire (pts (xy 214.63 127.0) (xy 214.63 129.54)) (stroke (width 0) (type default)))
 (global_label "BOOT_CFG3" (shape passive) (at 214.63 129.54 270) (fields_autoplaced) (effects (font (size 1.27 1.27)) (justify right)) (property "Intersheetrefs" "${INTERSHEET_REFS}" (at 214.63 129.54 0) (effects (font (size 1.27 1.27)) hide)))
 (wire (pts (xy 214.63 116.84) (xy 214.63 114.3)) (stroke (width 0) (type default)))
 (global_label "GND" (shape passive) (at 214.63 114.3 90) (fields_autoplaced) (effects (font (size 1.27 1.27)) (justify left)) (property "Intersheetrefs" "${INTERSHEET_REFS}" (at 214.63 114.3 0) (effects (font (size 1.27 1.27)) hide)))
 (wire (pts (xy 212.09 116.84) (xy 212.09 114.3)) (stroke (width 0) (type default)))
 (global_label "GND" (shape passive) (at 212.09 114.3 90) (fields_autoplaced) (effects (font (size 1.27 1.27)) (justify left)) (property "Intersheetrefs" "${INTERSHEET_REFS}" (at 212.09 114.3 0) (effects (font (size 1.27 1.27)) hide)))
 (wire (pts (xy 209.55 116.84) (xy 209.55 114.3)) (stroke (width 0) (type default)))
 (global_label "GND" (shape passive) (at 209.55 114.3 90) (fields_autoplaced) (effects (font (size 1.27 1.27)) (justify left)) (property "Intersheetrefs" "${INTERSHEET_REFS}" (at 209.55 114.3 0) (effects (font (size 1.27 1.27)) hide)))
 (wire (pts (xy 207.01 116.84) (xy 207.01 114.3)) (stroke (width 0) (type default)))
 (global_label "GND" (shape passive) (at 207.01 114.3 90) (fields_autoplaced) (effects (font (size 1.27 1.27)) (justify left)) (property "Intersheetrefs" "${INTERSHEET_REFS}" (at 207.01 114.3 0) (effects (font (size 1.27 1.27)) hide)))
 (symbol (lib_id "Device:R_Pack04") (at 231.14 121.92 0) (unit 1) (in_bom yes) (on_board yes) (dnp no)
  (property "Reference" "RN2" (at 231.14 113.03 0) (effects (font (size 1.27 1.27))))
  (property "Value" "10k" (at 231.14 130.81 0) (effects (font (size 1.27 1.27))))
  (property "Footprint" "Resistor_SMD:R_Array_Convex_4x0603" (at 231.14 121.92 0) (effects (font (size 1.27 1.27)) hide))
  (property "Datasheet" "" (at 231.14 121.92 0) (effects (font (size 1.27 1.27)) hide))
  (property "Note" "BOOT_CFG straps = 0: boot from FlexSPI1 NOR" (at 231.14 121.92 0) (effects (font (size 1.27 1.27)) hide)) (pin "1") (pin "2") (pin "3") (pin "4") (pin "5") (pin "6") (pin "7") (pin "8"))
 (wire (pts (xy 226.06 127.0) (xy 226.06 129.54)) (stroke (width 0) (type default)))
 (global_label "BOOT_CFG4" (shape passive) (at 226.06 129.54 270) (fields_autoplaced) (effects (font (size 1.27 1.27)) (justify right)) (property "Intersheetrefs" "${INTERSHEET_REFS}" (at 226.06 129.54 0) (effects (font (size 1.27 1.27)) hide)))
 (wire (pts (xy 228.6 127.0) (xy 228.6 129.54)) (stroke (width 0) (type default)))
 (global_label "BOOT_CFG5" (shape passive) (at 228.6 129.54 270) (fields_autoplaced) (effects (font (size 1.27 1.27)) (justify right)) (property "Intersheetrefs" "${INTERSHEET_REFS}" (at 228.6 129.54 0) (effects (font (size 1.27 1.27)) hide)))
 (wire (pts (xy 231.14 127.0) (xy 231.14 129.54)) (stroke (width 0) (type default)))
 (global_label "BOOT_CFG6" (shape passive) (at 231.14 129.54 270) (fields_autoplaced) (effects (font (size 1.27 1.27)) (justify right)) (property "Intersheetrefs" "${INTERSHEET_REFS}" (at 231.14 129.54 0) (effects (font (size 1.27 1.27)) hide)))
 (wire (pts (xy 233.68 127.0) (xy 233.68 129.54)) (stroke (width 0) (type default)))
 (global_label "BOOT_CFG7" (shape passive) (at 233.68 129.54 270) (fields_autoplaced) (effects (font (size 1.27 1.27)) (justify right)) (property "Intersheetrefs" "${INTERSHEET_REFS}" (at 233.68 129.54 0) (effects (font (size 1.27 1.27)) hide)))
 (wire (pts (xy 233.68 116.84) (xy 233.68 114.3)) (stroke (width 0) (type default)))
 (global_label "GND" (shape passive) (at 233.68 114.3 90) (fields_autoplaced) (effects (font (size 1.27 1.27)) (justify left)) (property "Intersheetrefs" "${INTERSHEET_REFS}" (at 233.68 114.3 0) (effects (font (size 1.27 1.27)) hide)))
 (wire (pts (xy 231.14 116.84) (xy 231.14 114.3)) (stroke (width 0) (type default)))
 (global_label "GND" (shape passive) (at 231.14 114.3 90) (fields_autoplaced) (effects (font (size 1.27 1.27)) (justify left)) (property "Intersheetrefs" "${INTERSHEET_REFS}" (at 231.14 114.3 0) (effects (font (size 1.27 1.27)) hide)))
 (wire (pts (xy 228.6 116.84) (xy 228.6 114.3)) (stroke (width 0) (type default)))
 (global_label "GND" (shape passive) (at 228.6 114.3 90) (fields_autoplaced) (effects (font (size 1.27 1.27)) (justify left)) (property "Intersheetrefs" "${INTERSHEET_REFS}" (at 228.6 114.3 0) (effects (font (size 1.27 1.27)) hide)))
 (wire (pts (xy 226.06 116.84) (xy 226.06 114.3)) (stroke (width 0) (type default)))
 (global_label "GND" (shape passive) (at 226.06 114.3 90) (fields_autoplaced) (effects (font (size 1.27 1.27)) (justify left)) (property "Intersheetrefs" "${INTERSHEET_REFS}" (at 226.06 114.3 0) (effects (font (size 1.27 1.27)) hide)))
 (symbol (lib_id "Device:R_Pack04") (at 251.46 121.92 0) (unit 1) (in_bom yes) (on_board yes) (dnp no)
  (property "Reference" "RN3" (at 251.46 113.03 0) (effects (font (size 1.27 1.27))))
  (property "Value" "10k" (at 251.46 130.81 0) (effects (font (size 1.27 1.27))))
  (property "Footprint" "Resistor_SMD:R_Array_Convex_4x0603" (at 251.46 121.92 0) (effects (font (size 1.27 1.27)) hide))
  (property "Datasheet" "" (at 251.46 121.92 0) (effects (font (size 1.27 1.27)) hide))
  (property "Note" "BOOT_CFG straps = 0: boot from FlexSPI1 NOR" (at 251.46 121.92 0) (effects (font (size 1.27 1.27)) hide)) (pin "1") (pin "2") (pin "3") (pin "4") (pin "5") (pin "6") (pin "7") (pin "8"))
 (wire (pts (xy 246.38 127.0) (xy 246.38 129.54)) (stroke (width 0) (type default)))
 (global_label "BOOT_CFG8" (shape passive) (at 246.38 129.54 270) (fields_autoplaced) (effects (font (size 1.27 1.27)) (justify right)) (property "Intersheetrefs" "${INTERSHEET_REFS}" (at 246.38 129.54 0) (effects (font (size 1.27 1.27)) hide)))
 (wire (pts (xy 248.92 127.0) (xy 248.92 129.54)) (stroke (width 0) (type default)))
 (global_label "BOOT_CFG9" (shape passive) (at 248.92 129.54 270) (fields_autoplaced) (effects (font (size 1.27 1.27)) (justify right)) (property "Intersheetrefs" "${INTERSHEET_REFS}" (at 248.92 129.54 0) (effects (font (size 1.27 1.27)) hide)))
 (wire (pts (xy 251.46 127.0) (xy 251.46 129.54)) (stroke (width 0) (type default)))
 (global_label "BOOT_CFG10" (shape passive) (at 251.46 129.54 270) (fields_autoplaced) (effects (font (size 1.27 1.27)) (justify right)) (property "Intersheetrefs" "${INTERSHEET_REFS}" (at 251.46 129.54 0) (effects (font (size 1.27 1.27)) hide)))
 (wire (pts (xy 254.0 127.0) (xy 254.0 129.54)) (stroke (width 0) (type default)))
 (global_label "BOOT_CFG11" (shape passive) (at 254.0 129.54 270) (fields_autoplaced) (effects (font (size 1.27 1.27)) (justify right)) (property "Intersheetrefs" "${INTERSHEET_REFS}" (at 254.0 129.54 0) (effects (font (size 1.27 1.27)) hide)))
 (wire (pts (xy 254.0 116.84) (xy 254.0 114.3)) (stroke (width 0) (type default)))
 (global_label "GND" (shape passive) (at 254.0 114.3 90) (fields_autoplaced) (effects (font (size 1.27 1.27)) (justify left)) (property "Intersheetrefs" "${INTERSHEET_REFS}" (at 254.0 114.3 0) (effects (font (size 1.27 1.27)) hide)))
 (wire (pts (xy 251.46 116.84) (xy 251.46 114.3)) (stroke (width 0) (type default)))
 (global_label "GND" (shape passive) (at 251.46 114.3 90) (fields_autoplaced) (effects (font (size 1.27 1.27)) (justify left)) (property "Intersheetrefs" "${INTERSHEET_REFS}" (at 251.46 114.3 0) (effects (font (size 1.27 1.27)) hide)))
 (wire (pts (xy 248.92 116.84) (xy 248.92 114.3)) (stroke (width 0) (type default)))
 (global_label "GND" (shape passive) (at 248.92 114.3 90) (fields_autoplaced) (effects (font (size 1.27 1.27)) (justify left)) (property "Intersheetrefs" "${INTERSHEET_REFS}" (at 248.92 114.3 0) (effects (font (size 1.27 1.27)) hide)))
 (wire (pts (xy 246.38 116.84) (xy 246.38 114.3)) (stroke (width 0) (type default)))
 (global_label "GND" (shape passive) (at 246.38 114.3 90) (fields_autoplaced) (effects (font (size 1.27 1.27)) (justify left)) (property "Intersheetrefs" "${INTERSHEET_REFS}" (at 246.38 114.3 0) (effects (font (size 1.27 1.27)) hide)))
 (symbol (lib_id "Device:R_Small") (at 265.43 119.38 0) (unit 1) (in_bom yes) (on_board yes) (dnp no)
  (property "Reference" "R9" (at 267.97 118.11 0) (effects (font (size 1.27 1.27)) (justify left)))
  (property "Value" "1k" (at 267.97 120.65 0) (effects (font (size 1.27 1.27)) (justify left)))
  (property "Footprint" "Resistor_SMD:R_0603_1608Metric" (at 265.43 119.38 0) (effects (font (size 1.27 1.27)) hide))
  (property "Datasheet" "" (at 265.43 119.38 0) (effects (font (size 1.27 1.27)) hide)) (pin "1") (pin "2"))
 (wire (pts (xy 265.43 116.84) (xy 265.43 114.3)) (stroke (width 0) (type default)))
 (global_label "LED" (shape passive) (at 265.43 114.3 90) (fields_autoplaced) (effects (font (size 1.27 1.27)) (justify left)) (property "Intersheetrefs" "${INTERSHEET_REFS}" (at 265.43 114.3 0) (effects (font (size 1.27 1.27)) hide)))
 (wire (pts (xy 265.43 121.92) (xy 265.43 124.46)) (stroke (width 0) (type default)))
 (global_label "LED_A" (shape passive) (at 265.43 124.46 270) (fields_autoplaced) (effects (font (size 1.27 1.27)) (justify right)) (property "Intersheetrefs" "${INTERSHEET_REFS}" (at 265.43 124.46 0) (effects (font (size 1.27 1.27)) hide)))
 (symbol (lib_id "Device:LED_Small") (at 288.29 107.95 0) (unit 1) (in_bom yes) (on_board yes) (dnp no)
  (property "Reference" "D2" (at 290.83 106.68 0) (effects (font (size 1.27 1.27)) (justify left)))
  (property "Value" "Green" (at 290.83 109.22 0) (effects (font (size 1.27 1.27)) (justify left)))
  (property "Footprint" "LED_SMD:LED_0603_1608Metric" (at 288.29 107.95 0) (effects (font (size 1.27 1.27)) hide))
  (property "Datasheet" "" (at 288.29 107.95 0) (effects (font (size 1.27 1.27)) hide)) (pin "1") (pin "2"))
 (wire (pts (xy 285.75 107.95) (xy 283.21 107.95)) (stroke (width 0) (type default)))
 (global_label "GND" (shape passive) (at 283.21 107.95 180) (fields_autoplaced) (effects (font (size 1.27 1.27)) (justify right)) (property "Intersheetrefs" "${INTERSHEET_REFS}" (at 283.21 107.95 0) (effects (font (size 1.27 1.27)) hide)))
 (wire (pts (xy 290.83 107.95) (xy 293.37 107.95)) (stroke (width 0) (type default)))
 (global_label "LED_A" (shape passive) (at 293.37 107.95 0) (fields_autoplaced) (effects (font (size 1.27 1.27)) (justify left)) (property "Intersheetrefs" "${INTERSHEET_REFS}" (at 293.37 107.95 0) (effects (font (size 1.27 1.27)) hide))))
